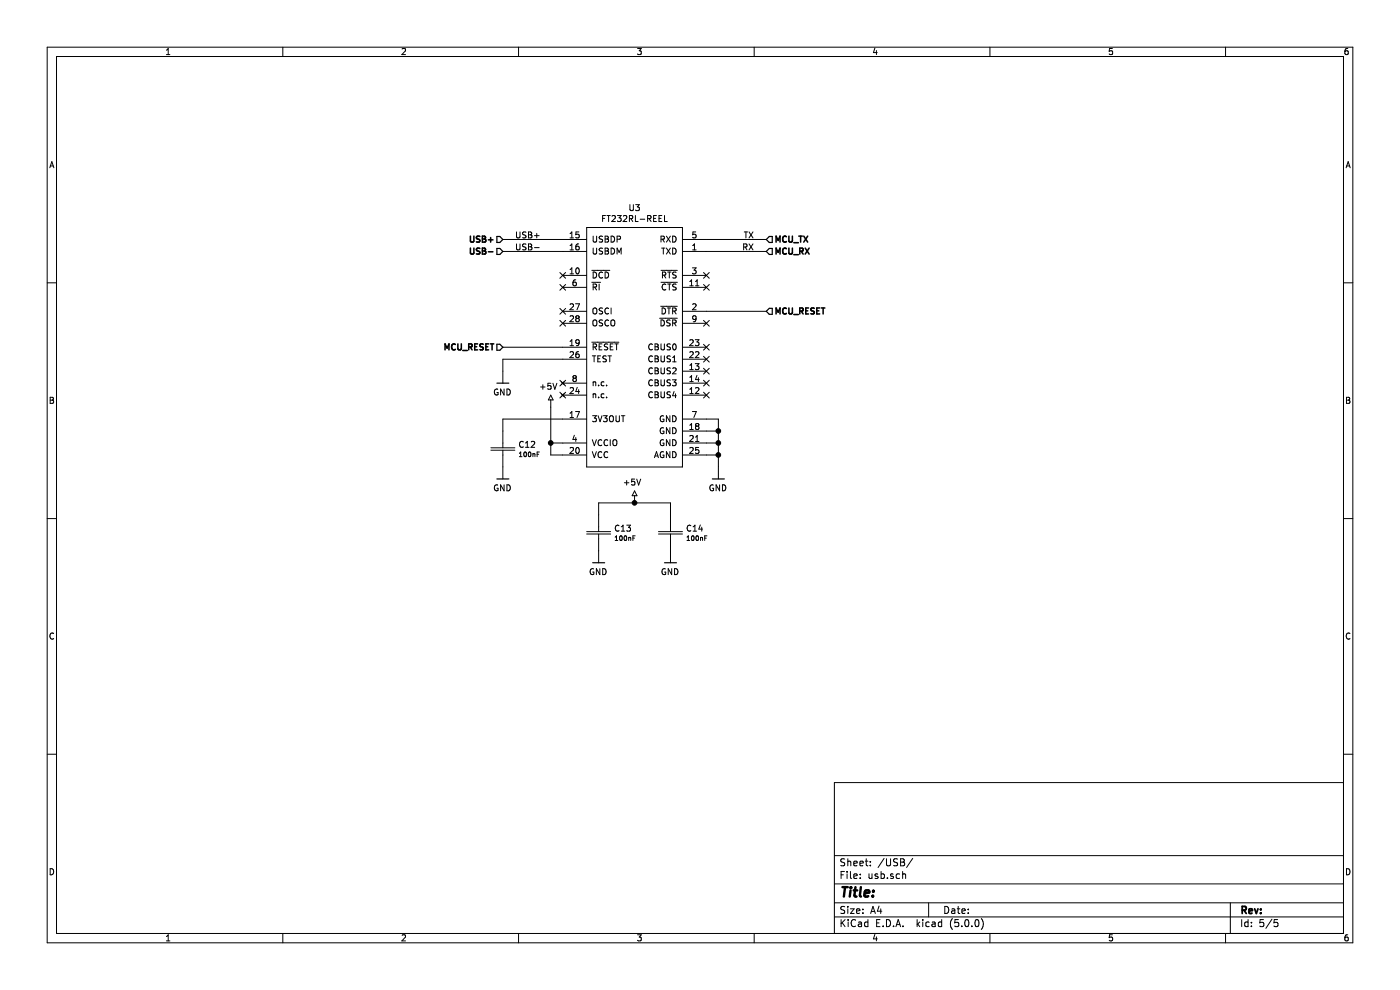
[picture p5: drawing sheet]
EESchema Schematic File Version 4
LIBS:wirbelstrombremse_regler-cache
EELAYER 29 0
EELAYER END
$Descr A4 11693 8268
encoding utf-8
Sheet 5 5
Title ""
Date ""
Rev ""
Comp ""
Comment1 ""
Comment2 ""
Comment3 ""
Comment4 ""
$EndDescr
$Comp
L kicad_joelvonrotz_IC:FT232RL-REEL U3
U 1 1
P 4900 1900
F 0 "U3" H 5300 2065 50  0000 C CNN
F 1 "FT232RL-REEL" H 5300 1974 50  0000 C CNN
F 2 "IC:SSOP-28" H 3900 3200 50  0001 L TNN
F 3 "https://www.farnell.com/datasheets/2007793.pdf" H 3900 3600 50  0001 L TNN
F 4 "FT232RL-REEL" H 3900 3300 50  0001 L TNN "ValueSymbol"
F 5 "768-1007-1-ND" H 3900 3400 50  0001 L TNN "DigikeyNumber"
F 6 "895-FT232RL" H 3900 3500 50  0001 L TNN "MouserNumber"
F 7 "1146032" H 3900 3100 50  0001 L TNN "FarnellNumber"
	1    4900 1900
	1    0    0    -1  
$EndComp
Text Label 6300 2100 2    50   ~ 0
RX
Text Label 6300 2000 2    50   ~ 0
TX
Text HLabel 6400 2000 2    50   Input ~ 10
MCU_TX
Wire Wire Line
	5900 2000 6400 2000
Wire Wire Line
	5900 2100 6400 2100
Text HLabel 6400 2100 2    50   Input ~ 10
MCU_RX
NoConn ~ 5900 2400
Text HLabel 6400 2600 2    50   Input ~ 10
MCU_RESET
Wire Wire Line
	6400 2600 5900 2600
NoConn ~ 5900 2300
NoConn ~ 5900 2700
NoConn ~ 4700 2300
NoConn ~ 4700 2400
NoConn ~ 4700 3200
NoConn ~ 4700 3300
NoConn ~ 4700 2700
NoConn ~ 4700 2600
$Comp
L kicad_joelvonrotz_passive:CAP_100nF_0603 C?
U 1 1
P 5000 4400
AR Path="/5C28FC64" Ref="C?"  Part="1" 
AR Path="/5C22DAA4/5C28FC64" Ref="C?"  Part="1" 
AR Path="/5C27A832/5C28FC64" Ref="C13"  Part="1" 
F 0 "C13" V 5012 4528 50  0000 L CNN
F 1 "CAP_100nF_0603" H 4000 5265 50  0001 L TNN
F 2 "PASSIVES:CAP_0603" H 4000 6000 50  0001 L TNN
F 3 "https://www.farnell.com/datasheets/1958469.pdf" H 4000 6100 50  0001 L TNN
F 4 "885012206020" H 4000 5800 50  0001 L TNN "ValueSymbol"
F 5 "732-7939-1-ND" H 4000 5400 50  0001 L TNN "DigikeyNumber"
F 6 "710-885012206020" H 4000 5500 50  0001 L TNN "MouserNumber"
F 7 "2495168" H 4000 5600 50  0001 L TNN "FarnellNumber"
F 8 "100nF" V 5095 4528 39  0000 L CNN "resistance"
	1    5000 4400
	0    1    1    0   
$EndComp
$Comp
L kicad_joelvonrotz_passive:CAP_100nF_0603 C?
U 1 1
P 5600 4400
AR Path="/5C28FC6F" Ref="C?"  Part="1" 
AR Path="/5C22DAA4/5C28FC6F" Ref="C?"  Part="1" 
AR Path="/5C27A832/5C28FC6F" Ref="C14"  Part="1" 
F 0 "C14" V 5612 4528 50  0000 L CNN
F 1 "CAP_100nF_0603" H 4600 5265 50  0001 L TNN
F 2 "PASSIVES:CAP_0603" H 4600 6000 50  0001 L TNN
F 3 "https://www.farnell.com/datasheets/1958469.pdf" H 4600 6100 50  0001 L TNN
F 4 "885012206020" H 4600 5800 50  0001 L TNN "ValueSymbol"
F 5 "732-7939-1-ND" H 4600 5400 50  0001 L TNN "DigikeyNumber"
F 6 "710-885012206020" H 4600 5500 50  0001 L TNN "MouserNumber"
F 7 "2495168" H 4600 5600 50  0001 L TNN "FarnellNumber"
F 8 "100nF" V 5695 4528 39  0000 L CNN "resistance"
	1    5600 4400
	0    1    1    0   
$EndComp
$Comp
L kicad_joelvonrotz_power:GND #PWR?
U 1 1
P 5000 4600
AR Path="/5C28FC75" Ref="#PWR?"  Part="1" 
AR Path="/5C22DAA4/5C28FC75" Ref="#PWR?"  Part="1" 
AR Path="/5C27A832/5C28FC75" Ref="#PWR0134"  Part="1" 
F 0 "#PWR0134" H 5200 4700 50  0001 C CNN
F 1 "GND" H 4996 4425 50  0000 C CNN
F 2 "" H 5000 4800 50  0001 C CNN
F 3 "" H 5000 4800 50  0001 C CNN
	1    5000 4600
	1    0    0    -1  
$EndComp
$Comp
L kicad_joelvonrotz_power:GND #PWR?
U 1 1
P 5600 4600
AR Path="/5C28FC7B" Ref="#PWR?"  Part="1" 
AR Path="/5C22DAA4/5C28FC7B" Ref="#PWR?"  Part="1" 
AR Path="/5C27A832/5C28FC7B" Ref="#PWR0135"  Part="1" 
F 0 "#PWR0135" H 5800 4700 50  0001 C CNN
F 1 "GND" H 5596 4425 50  0000 C CNN
F 2 "" H 5600 4800 50  0001 C CNN
F 3 "" H 5600 4800 50  0001 C CNN
	1    5600 4600
	1    0    0    -1  
$EndComp
$Comp
L kicad_joelvonrotz_power:+5V #PWR?
U 1 1
P 5300 4200
AR Path="/5C28FC81" Ref="#PWR?"  Part="1" 
AR Path="/5C22DAA4/5C28FC81" Ref="#PWR?"  Part="1" 
AR Path="/5C27A832/5C28FC81" Ref="#PWR0136"  Part="1" 
F 0 "#PWR0136" H 5300 4370 50  0001 C CNN
F 1 "+5V" H 5280 4373 50  0000 C CNN
F 2 "" H 5300 4400 50  0001 C CNN
F 3 "" H 5300 4400 50  0001 C CNN
	1    5300 4200
	1    0    0    -1  
$EndComp
Wire Wire Line
	5000 4200 5000 4300
Wire Wire Line
	5000 4200 5300 4200
Wire Wire Line
	5600 4300 5600 4200
Wire Wire Line
	5600 4200 5300 4200
Connection ~ 5300 4200
$Comp
L kicad_joelvonrotz_power:GND #PWR?
U 1 1
P 6000 3900
AR Path="/5C2918E7" Ref="#PWR?"  Part="1" 
AR Path="/5C22DAA4/5C2918E7" Ref="#PWR?"  Part="1" 
AR Path="/5C27A832/5C2918E7" Ref="#PWR0137"  Part="1" 
F 0 "#PWR0137" H 6200 4000 50  0001 C CNN
F 1 "GND" H 5996 3725 50  0000 C CNN
F 2 "" H 6000 4100 50  0001 C CNN
F 3 "" H 6000 4100 50  0001 C CNN
	1    6000 3900
	1    0    0    -1  
$EndComp
Wire Wire Line
	6000 3900 6000 3800
Wire Wire Line
	6000 3500 5900 3500
Wire Wire Line
	5900 3600 6000 3600
Connection ~ 6000 3600
Wire Wire Line
	6000 3600 6000 3500
Wire Wire Line
	6000 3700 5900 3700
Connection ~ 6000 3700
Wire Wire Line
	6000 3700 6000 3600
Wire Wire Line
	5900 3800 6000 3800
Connection ~ 6000 3800
Wire Wire Line
	6000 3800 6000 3700
NoConn ~ 5900 2900
NoConn ~ 5900 3000
NoConn ~ 5900 3100
NoConn ~ 5900 3200
NoConn ~ 5900 3300
Text Label 4300 2000 0    50   ~ 0
USB+
Text Label 4300 2100 0    50   ~ 0
USB-
Text HLabel 4200 2100 0    50   Input ~ 10
USB-
Wire Wire Line
	4700 2100 4200 2100
Wire Wire Line
	4700 2000 4200 2000
Text HLabel 4200 2000 0    50   Input ~ 10
USB+
$Comp
L kicad_joelvonrotz_passive:CAP_100nF_0603 C?
U 1 1
P 4200 3700
AR Path="/5C29617A" Ref="C?"  Part="1" 
AR Path="/5C22DAA4/5C29617A" Ref="C?"  Part="1" 
AR Path="/5C27A832/5C29617A" Ref="C12"  Part="1" 
F 0 "C12" V 4212 3828 50  0000 L CNN
F 1 "CAP_100nF_0603" H 3200 4565 50  0001 L TNN
F 2 "PASSIVES:CAP_0603" H 3200 5300 50  0001 L TNN
F 3 "https://www.farnell.com/datasheets/1958469.pdf" H 3200 5400 50  0001 L TNN
F 4 "885012206020" H 3200 5100 50  0001 L TNN "ValueSymbol"
F 5 "732-7939-1-ND" H 3200 4700 50  0001 L TNN "DigikeyNumber"
F 6 "710-885012206020" H 3200 4800 50  0001 L TNN "MouserNumber"
F 7 "2495168" H 3200 4900 50  0001 L TNN "FarnellNumber"
F 8 "100nF" V 4295 3828 39  0000 L CNN "resistance"
	1    4200 3700
	0    1    1    0   
$EndComp
$Comp
L kicad_joelvonrotz_power:+5V #PWR?
U 1 1
P 4600 3400
AR Path="/5C296AAC" Ref="#PWR?"  Part="1" 
AR Path="/5C22DAA4/5C296AAC" Ref="#PWR?"  Part="1" 
AR Path="/5C27A832/5C296AAC" Ref="#PWR0138"  Part="1" 
F 0 "#PWR0138" H 4600 3570 50  0001 C CNN
F 1 "+5V" H 4580 3573 50  0000 C CNN
F 2 "" H 4600 3600 50  0001 C CNN
F 3 "" H 4600 3600 50  0001 C CNN
	1    4600 3400
	1    0    0    -1  
$EndComp
Wire Wire Line
	4600 3400 4600 3700
Wire Wire Line
	4600 3700 4700 3700
Wire Wire Line
	4700 3800 4600 3800
Wire Wire Line
	4600 3800 4600 3700
Connection ~ 4600 3700
$Comp
L kicad_joelvonrotz_power:GND #PWR?
U 1 1
P 4200 3900
AR Path="/5C2979D5" Ref="#PWR?"  Part="1" 
AR Path="/5C22DAA4/5C2979D5" Ref="#PWR?"  Part="1" 
AR Path="/5C27A832/5C2979D5" Ref="#PWR0139"  Part="1" 
F 0 "#PWR0139" H 4400 4000 50  0001 C CNN
F 1 "GND" H 4196 3725 50  0000 C CNN
F 2 "" H 4200 4100 50  0001 C CNN
F 3 "" H 4200 4100 50  0001 C CNN
	1    4200 3900
	1    0    0    -1  
$EndComp
Wire Wire Line
	4200 3600 4200 3500
Wire Wire Line
	4200 3500 4700 3500
$Comp
L kicad_joelvonrotz_power:GND #PWR?
U 1 1
P 4200 3100
AR Path="/5C29AD8B" Ref="#PWR?"  Part="1" 
AR Path="/5C22DAA4/5C29AD8B" Ref="#PWR?"  Part="1" 
AR Path="/5C27A832/5C29AD8B" Ref="#PWR0140"  Part="1" 
F 0 "#PWR0140" H 4400 3200 50  0001 C CNN
F 1 "GND" H 4196 2925 50  0000 C CNN
F 2 "" H 4200 3300 50  0001 C CNN
F 3 "" H 4200 3300 50  0001 C CNN
	1    4200 3100
	1    0    0    -1  
$EndComp
Wire Wire Line
	4200 3100 4200 3000
Wire Wire Line
	4200 3000 4700 3000
Text HLabel 4200 2900 0    50   Input ~ 10
MCU_RESET
Wire Wire Line
	4200 2900 4700 2900
$EndSCHEMATC
